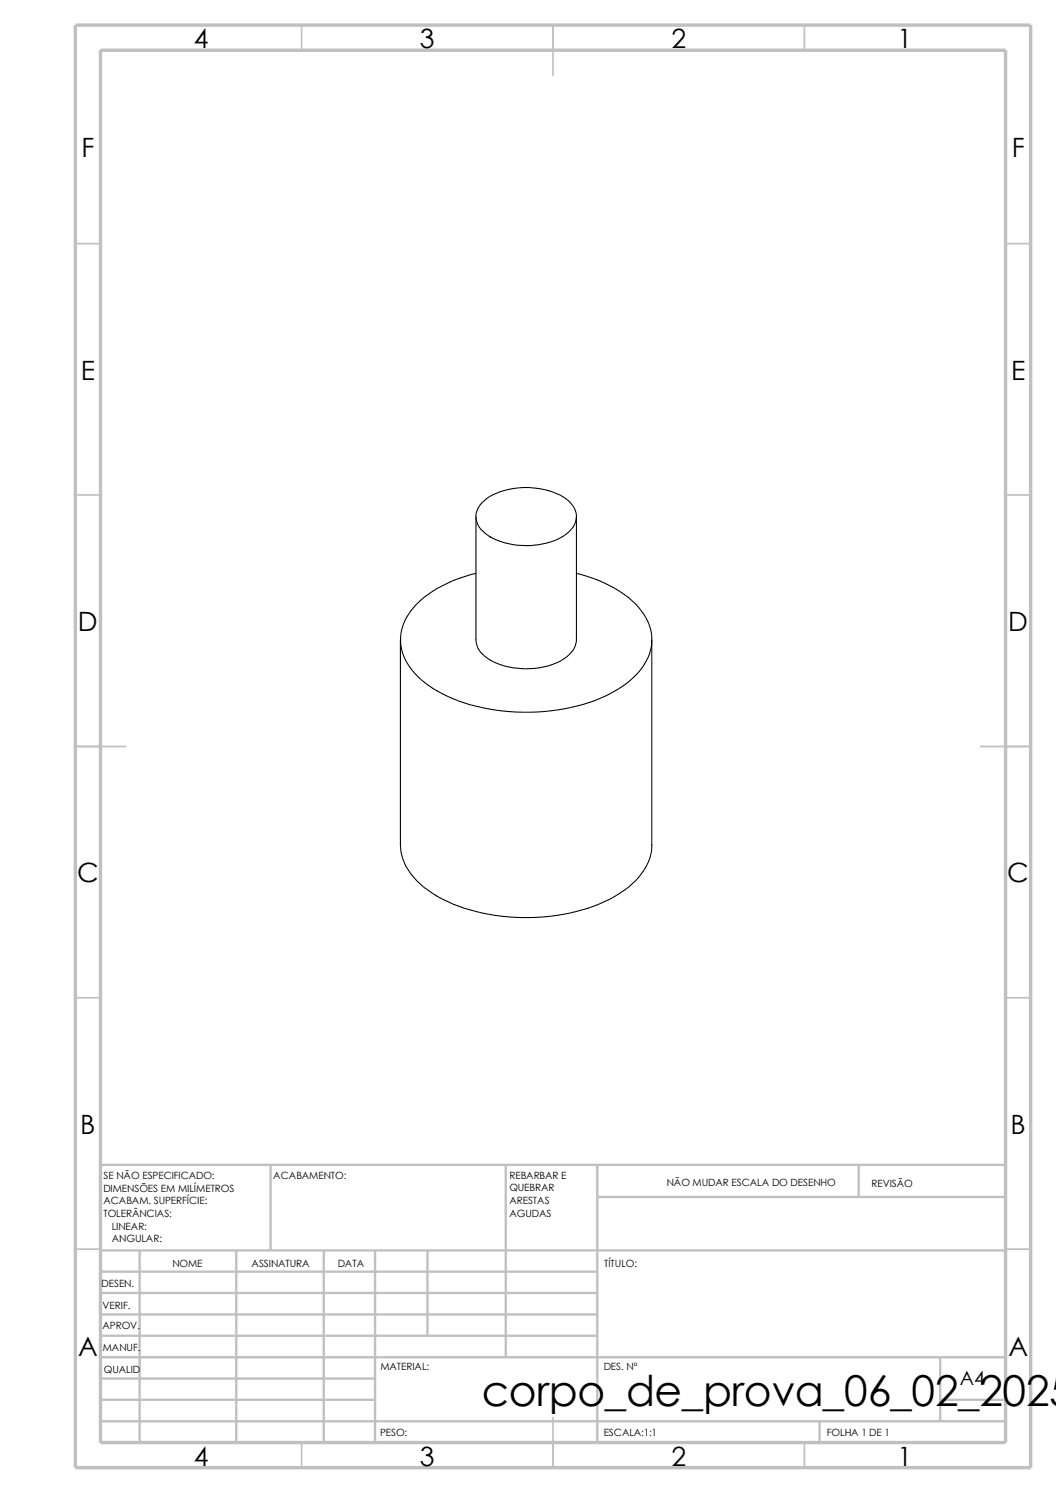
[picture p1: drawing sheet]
<svg xmlns="http://www.w3.org/2000/svg" width="210mm" height="297mm" viewBox="0 0 210 297" stroke-linecap="round" stroke-linejoin="round" font-family="sans-serif">
<g fill="none" stroke="#c0c0c0" stroke-width=".34">
<path d="M60 5v5M110 5v10M160 5v5M15 48.5h5M200 48.5h5M15 98.5h5M200 98.5h5M15 148.5h10M195 148.5h10M15 198.5h5M200 198.5h5M15 248.5h5"/>
<path d="M200 248.5h5M60 287v5M110 282v10M160 287v5"/>
</g>
<g fill="none" stroke="#c0c0c0" stroke-width=".47">
<path d="M53.8 231.7v17.1M100.6 231.7v38.3M118.8 231.7v55.3M118.8 238.1h81.2M170.8 231.7v6.4M200 231.7h-180v55.3M20 248.8h180M20 257.2h98.8M20 253h98.8M27.8 248.8v38.2M47 248.8v38.2M64.4 248.8v38.2"/>
<path d="M74.6 248.8v38.2M85 248.8v16.9M20 265.7h98.8M20 261.5h98.8M20 278.5h54.6M20 274.2h54.6M20 270h180M187 278.5h13M187 270v12.7M20 282.7h180M163 282.7v4.3"/>
</g>
<path d="M15 5h190v287h-190zM20 10h180v277h-180z" fill="none" stroke="#c0c0c0" stroke-width=".68" stroke-linecap="butt"/>
<path d="M95.9 100a12.6 12.6 0 0 1 9.3-3 12.4 12.4 0 0 1 8.3 3.1 3.8 3.8 0 0 1-.3 5.7 13.9 13.9 0 0 1-11.2 2.5 10 10 0 0 1-6.8-3.5 3.7 3.7 0 0 1 .7-4.8zM94.7 102.8v24.5a4.7 4.7 0 0 0 2.9 4.1 15.3 15.3 0 0 0 14.5-.3 4.7 4.7 0 0 0 2.5-3.8v-24.5M114.6 114a25.9 25.9 0 0 1 11.8 6.1 10.1 10.1 0 0 1 3.2 8.3 13.2 13.2 0 0 1-7.3 9.1 37.2 37.2 0 0 1-21 4.1 31.7 31.7 0 0 1-17-5.9 10.6 10.6 0 0 1-4.6-9.6 12.7 12.7 0 0 1 6.3-8.5 27.1 27.1 0 0 1 8.7-3.6M79.6 127.3v40.8a10.6 10.6 0 0 0 4 7.8 28.5 28.5 0 0 0 15 6.2 39.3 39.3 0 0 0 22.7-3.2 16.6 16.6 0 0 0 7.6-7.3l.5-1.5 .2-1.6v-41.2" fill="none" stroke="#000" stroke-width=".21"/>
<text font-size="8.5" x="95.8" y="279.7">corpo_de_prova_06_02_2025</text>
<g font-size="5.3">
<text x="38.5" y="9.6">4</text>
<text x="83.5" y="9.6">3</text>
<text x="133.5" y="9.6">2</text>
<text x="178.5" y="9.6">1</text>
<text x="16.2" y="31.3">F</text>
<text x="201.2" y="31.3">F</text>
<text x="16" y="75.6">E</text>
<text x="201.1" y="75.6">E</text>
<text x="15.5" y="125.6">D</text>
<text x="200.5" y="125.6">D</text>
<text x="15.3" y="175.6">C</text>
<text x="200.3" y="175.6">C</text>
<text x="16" y="225.6">B</text>
<text x="201" y="225.6">B</text>
<text x="15.5" y="269.8">A</text>
<text x="200.5" y="269.8">A</text>
<text x="38.5" y="291.6">4</text>
<text x="83.5" y="291.6">3</text>
<text x="133.5" y="291.6">2</text>
<text x="178.5" y="291.6">1</text>
</g>
<text font-size="3.9" x="190.9" y="275.5">A4</text>
<g font-size="2">
<text x="20.6" y="239.6">ACABAM. SUPERFÍCIE:</text>
<text x="20.6" y="234.6">SE NÃO ESPECIFICADO:</text>
<text x="20.6" y="237.1">DIMENSÕES EM MILÍMETROS</text>
<text x="54.4" y="234.6">ACABAMENTO:</text>
<text x="101.3" y="234.5">REBARBAR E</text>
<text x="101.3" y="237">QUEBRAR</text>
<text x="101.3" y="239.5">ARESTAS</text>
<text x="132.6" y="236">NÃO MUDAR ESCALA DO DESENHO</text>
<text x="173.3" y="236.2">REVISÃO</text>
<text x="20.6" y="242.1">TOLERÂNCIAS:</text>
<text x="22.2" y="244.6">LINEAR:</text>
<text x="101.3" y="242">AGUDAS</text>
<text x="22.2" y="247.1">ANGULAR:</text>
<text x="50" y="252">ASSINATURA</text>
<text x="67.2" y="252">DATA</text>
<text x="120.1" y="252">TÍTULO:</text>
<text x="20.2" y="256.1">DESEN.</text>
<text x="34.3" y="252.1">NOME</text>
<text x="20.4" y="260.4">VERIF.</text>
<text x="20.4" y="264.5">APROV.</text>
<text x="20.4" y="268.8">MANUF.</text>
<text x="20.7" y="273.2">QUALID</text>
<text x="75.6" y="272.5">MATERIAL:</text>
<text x="120.1" y="272.5">DES. Nº</text>
<text x="75.6" y="285.6">PESO:</text>
<text x="120.1" y="285.6">ESCALA:1:1</text>
<text x="164.5" y="285.6">FOLHA 1 DE 1</text>
</g>
</svg>
